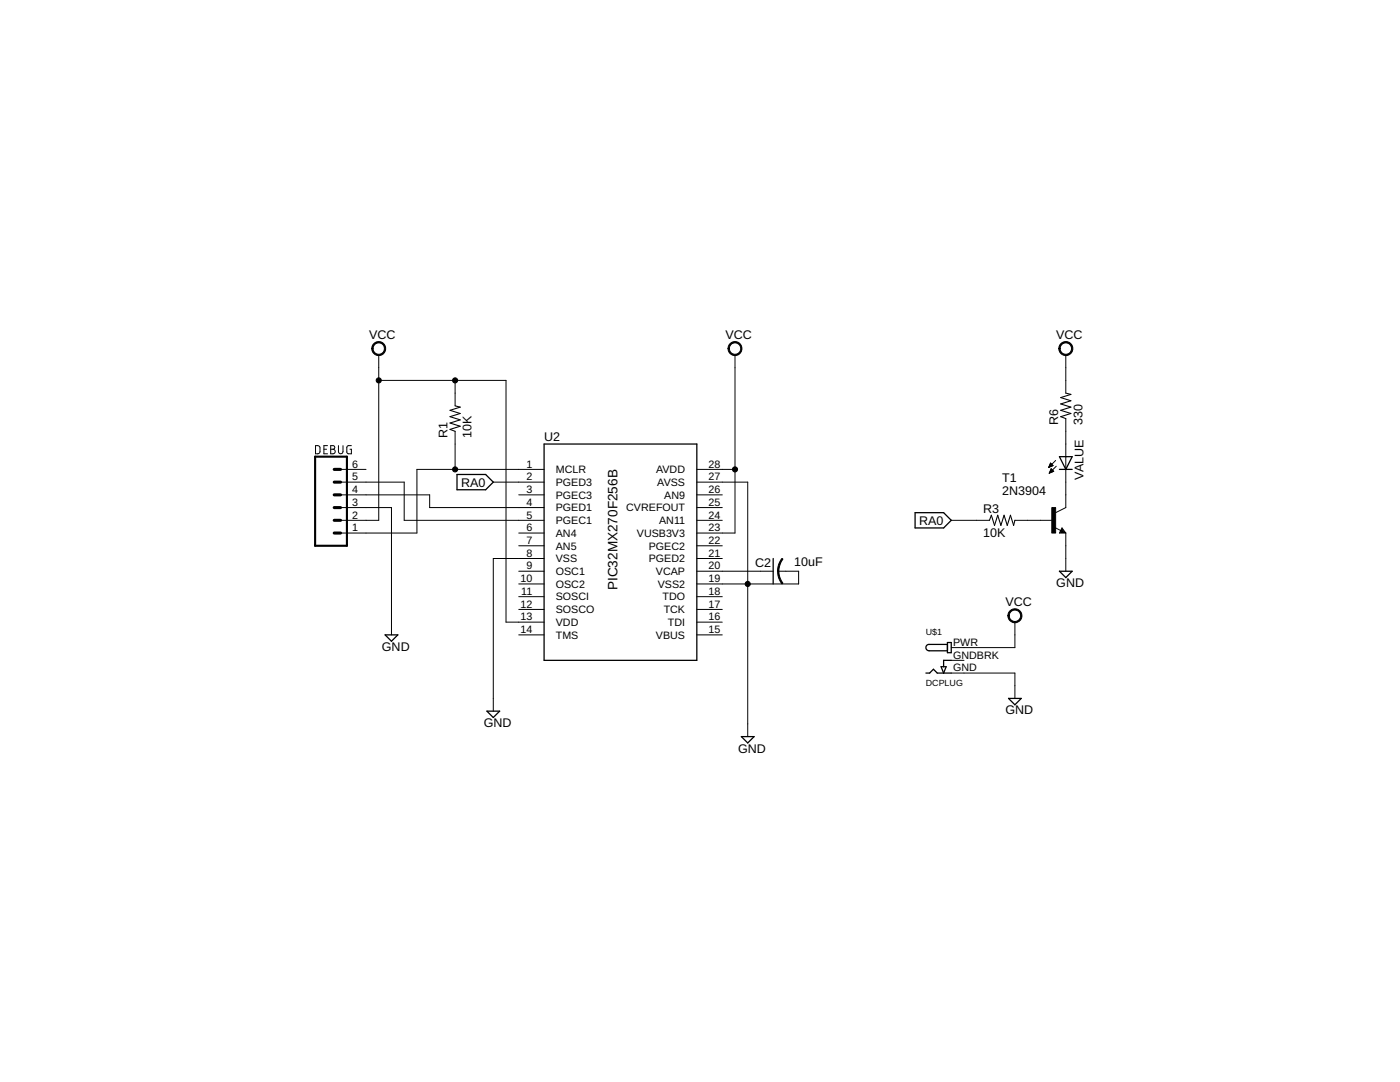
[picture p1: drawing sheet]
<svg xmlns="http://www.w3.org/2000/svg" width="279mm" height="216mm" viewBox="0 0 279 216" stroke-linecap="round" stroke-linejoin="round" font-family="sans-serif">
<g fill="none" stroke="#000" stroke-width=".2">
<path d="M75.6 70.8v33h-7.6M75.6 75.9h25.4v48.2h7.6M90.8 75.9v5.1M146.7 70.8v35.6h-7.6M212.7 70.8v7.6M63 88.9l.6 .1 .2 .2v1.1l-.2 .2-.6 .1zM64.6 89.6h.6M65.4 88.9h-.8v1.7h.8M66 88.9h.5a.36 .36 0 0 1 .3 .4 .36 .36 0 0 1-.3 .3 .46 .46 0 0 1 .4 .5 .46 .46 0 0 1-.4 .5h-.5zM66 89.6h.5M67.5 88.9v1.2a.46 .46 0 0 0 .5 .5 .46 .46 0 0 0 .5-.5v-1.2M68 96.2h12.7v7.6h27.9"/>
<path d="M68 98.7h17.7v2.6h22.9M68 93.7h5M70.1 88.9h-.7l-.2 .3v1l.2 .3 .7 .1v-1h-.3M90.8 86.1v7.6M98.4 96.2h10.2M103.5 98.7h5.1M108.6 93.7h-25.4v12.7h-15.2M139.1 98.7h5M139.1 96.2h10.1v50.8M139.1 93.7h7.6M209.3 93.2h.1M209.4 93.1h.3"/>
<path d="M209.4 94.4h.1M209.4 93h.6M209.5 92.9h.6M209.5 94.3h.2M209.5 92.7h.5M209.5 94.2h.5M209.6 92.6h.3M209.6 94.1h.7M209.6 92.5h.2M209.6 93.9h.6M209.7 92.4l.5 .5-.9 .4zM209.7 93.8h.4"/>
<path d="M209.7 93.7h.3M209.8 93.6h.1M209.8 93.5l.5 .5-.9 .4zM210.7 91.9l-1.4 1.4M210.8 93l-1.4 1.4M212.7 83.5v17.8l-2 1M68 101.3h10.1v25.4M103.5 106.4h5.1M103.5 114h5.1M103.5 108.9h5.1M103.5 116.5h5.1M103.5 119.1h5.1"/>
<path d="M108.6 111.4h-10.2v30.5M139.1 103.8h5M139.1 101.3h5M139.1 114h15.2M139.1 108.9h5M139.1 111.4h5M139.1 119.1h5M155.3 114h4.1v2.5h-20.3M189.8 103.8h7.7M202.5 103.8h7.7M210.5 105.2l1.2 .7M211.9 105.3l.8 1.1h-1.3z"/>
<path d="M212.7 106.4v7.6M103.5 121.6h5.1M103.5 126.7h5.1M139.1 121.6h5M139.1 124.1h5M139.1 126.7h5M189.8 134.3h12.7v5.1M189.8 131.8h2.6M202.5 124.1v5.1h-12.7"/>
</g>
<g fill="none" stroke="#000" stroke-width=".25">
<path d="M91.2 94.7h5.7l1.5 1.5-1.5 1.5h-5.7zM108.6 88.6h30.5v43.2h-30.5zM211.4 91.1h2.6l-1.3 2.6zM211.4 93.7h2.6M154.3 111.4v5.1M182.6 102.3h5.7l1.5 1.5-1.5 1.5h-5.7zM211.4 114h2.6l-1.3 1.3zM211.9 105.9l.2 .2h-.4l.2-.5 .5 .6h-.7M76.9 126.7h2.5l-1.3 1.3zM184.8 134.3h.7l.8-.8 .7 .8h2.8M187.8 133h1l-.5 1.3zM189.1 128.6h-3.7a.63 .63 0 0 0-.6 .6 .63 .63 0 0 0 .6 .7h3.7"/>
<path d="M189.1 128.2h.7v2h-.7zM189.8 131.8h-1.5v1.2M201.3 139.4h2.5l-1.3 1.2zM97.2 141.9h2.5l-1.3 1.3zM148 147h2.5l-1.3 1.3z"/>
</g>
<path d="M62.9 91.1h6.3v17.8h-6.3z" fill="none" stroke="#000" stroke-width=".42"/>
<path d="M66.7 96.2h1.3M66.7 98.7h1.3M66.7 93.7h1.3M66.7 101.3h1.3M66.7 103.8h1.3M66.7 106.4h1.3" fill="none" stroke="#000" stroke-width=".61"/>
<g fill="#000" stroke="#000" stroke-width=".2">
<path d="M74.6 68.6a1.39 1.39 0 0 1 2.2 .2 1.39 1.39 0 0 1-.8 2.1 1.39 1.39 0 0 1-1.8-1.3h.2a1.14 1.14 0 0 1 1.6-1.1 1.14 1.14 0 0 1 .3 1.9 1.14 1.14 0 0 1-1.8-.6l-.1-.2h-.2z" fill-rule="evenodd"/>
<path d="M145.7 68.6a1.39 1.39 0 0 1 2.2 .2 1.39 1.39 0 0 1-.9 2.1 1.39 1.39 0 0 1-1.7-1.3h.2a1.15 1.15 0 0 1 1.6-1.1 1.15 1.15 0 0 1 .3 1.9 1.15 1.15 0 0 1-1.8-.6l-.1-.2h-.2z" fill-rule="evenodd"/>
<path d="M211.7 68.6a1.4 1.4 0 0 1 2.2 .2 1.4 1.4 0 0 1-.8 2.1 1.4 1.4 0 0 1-1.8-1.3h.3a1.15 1.15 0 0 1 1.6-1.1 1.15 1.15 0 0 1 .3 1.9 1.15 1.15 0 0 1-1.9-.6v-.2h-.3z" fill-rule="evenodd"/>
<path d="M155.2 114h.2l.2 1 .7 1.4-.2 .1-.7-1.2z" fill-rule="evenodd"/>
<path d="M156.1 111.4l.2 .2-.6 .9-.3 1.5h-.2v-.3a3.9 3.9 0 0 1 .9-2.3z" fill-rule="evenodd"/>
<path d="M201.5 121.9a1.4 1.4 0 0 1 2.2 .3 1.4 1.4 0 0 1-.8 2 1.4 1.4 0 0 1-1.8-1.3h.3a1.15 1.15 0 0 1 1.6-1.1 1.15 1.15 0 0 1 .3 1.9 1.15 1.15 0 0 1-1.9-.6v-.2h-.3z" fill-rule="evenodd"/>
<circle cx="75.6" cy="75.9" r=".51"/>
<circle cx="90.8" cy="75.9" r=".51"/>
<circle cx="90.8" cy="93.7" r=".51"/>
<circle cx="146.7" cy="93.7" r=".51"/>
<circle cx="149.2" cy="116.5" r=".51"/>
</g>
<path d="M212.7 78.4l1 .3-2 .6 2 .7-2 .6 2 .6-2 .7 2 .6-2 .6 1 .4M90.8 81l1 .2-2 .7 2 .6-2 .6 2 .7-2 .6 2 .6-2 .7 1 .4M197.5 103.8l.3-1 .7 2 .6-2 .6 2 .7-2 .6 2 .7-2 .6 2 .2-1" fill="none" stroke="#000" stroke-width=".21"/>
<path d="M209.9 101.3h.8v5.1h-.8z" fill="#000" stroke="#000" stroke-width=".2"/>
<text font-size="2.7" x="123.2" y="117.8" transform="rotate(-90 123.2 117.8)">PIC32MX270F256B</text>
<g font-size="2.5">
<text x="73.7" y="67.6">VCC</text>
<text x="144.8" y="67.6">VCC</text>
<text x="210.8" y="67.6">VCC</text>
<text x="89.3" y="87.3" transform="rotate(-90 89.3 87.3)">R1</text>
<text x="94.1" y="87.3" transform="rotate(-90 94.1 87.3)">10K</text>
<text x="108.6" y="88.1">U2</text>
<text x="211.2" y="84.8" transform="rotate(-90 211.2 84.8)">R6</text>
<text x="216" y="84.8" transform="rotate(-90 216 84.8)">330</text>
<text x="216.3" y="95.7" transform="rotate(-90 216.3 95.7)">VALUE</text>
<text x="92" y="97.1">RA0</text>
<text x="200" y="98.7">2N3904</text>
<text x="200" y="96.2">T1</text>
<text x="183.5" y="104.7">RA0</text>
<text x="196.2" y="107.1">10K</text>
<text x="196.2" y="102.3">R3</text>
<text x="150.7" y="113.2">C2</text>
<text x="158.5" y="113">10uF</text>
<text x="210.8" y="117.2">GND</text>
<text x="200.6" y="121">VCC</text>
<text x="76.2" y="129.8">GND</text>
<text x="200.6" y="142.5">GND</text>
<text x="96.5" y="145.1">GND</text>
<text x="147.3" y="150.2">GND</text>
</g>
<g font-size="2.1">
<text x="70.3" y="95.9">5</text>
<text x="70.3" y="93.3">6</text>
<text x="105.1" y="93.3">1</text>
<text x="105.1" y="95.9">2</text>
<text x="110.9" y="94.4">MCLR</text>
<text x="131" y="94.4">AVDD</text>
<text x="141.4" y="95.9">27</text>
<text x="141.4" y="93.3">28</text>
<text x="70.3" y="100.9">3</text>
<text x="70.3" y="98.4">4</text>
<text x="105.1" y="98.4">3</text>
<text x="105.1" y="100.9">4</text>
<text x="110.9" y="97">PGED3</text>
<text x="110.9" y="99.5">PGEC3</text>
<text x="131.2" y="97">AVSS</text>
<text x="132.6" y="99.5">AN9</text>
<text x="141.4" y="100.9">25</text>
<text x="141.4" y="98.4">26</text>
<text x="70.3" y="106">1</text>
<text x="70.3" y="103.5">2</text>
<text x="105.1" y="103.5">5</text>
<text x="105.1" y="106">6</text>
<text x="110.9" y="102">PGED1</text>
<text x="110.9" y="104.6">PGEC1</text>
<text x="110.9" y="107.1">AN4</text>
<text x="125" y="102.1">CVREFOUT</text>
<text x="127.1" y="107.1">VUSB3V3</text>
<text x="131.5" y="104.6">AN11</text>
<text x="141.4" y="106">23</text>
<text x="141.4" y="103.5">24</text>
<text x="105.1" y="108.5">7</text>
<text x="105.1" y="111.1">8</text>
<text x="105.1" y="113.6">9</text>
<text x="110.9" y="109.7">AN5</text>
<text x="110.9" y="112.2">VSS</text>
<text x="129.5" y="112.2">PGED2</text>
<text x="129.5" y="109.7">PGEC2</text>
<text x="141.4" y="113.6">20</text>
<text x="141.4" y="111.1">21</text>
<text x="141.4" y="108.5">22</text>
<text x="103.9" y="116.2">10</text>
<text x="104" y="118.7">11</text>
<text x="110.9" y="114.7">OSC1</text>
<text x="110.9" y="117.3">OSC2</text>
<text x="110.9" y="119.8">SOSCI</text>
<text x="130.9" y="114.7">VCAP</text>
<text x="131.3" y="117.3">VSS2</text>
<text x="132.2" y="119.8">TDO</text>
<text x="141.4" y="118.7">18</text>
<text x="141.4" y="116.2">19</text>
<text x="103.9" y="121.2">12</text>
<text x="103.9" y="123.8">13</text>
<text x="110.9" y="122.4">SOSCO</text>
<text x="110.9" y="124.9">VDD</text>
<text x="132.5" y="122.4">TCK</text>
<text x="133.3" y="124.9">TDI</text>
<text x="141.4" y="123.8">16</text>
<text x="141.4" y="121.2">17</text>
<text x="103.9" y="126.3">14</text>
<text x="110.9" y="127.4">TMS</text>
<text x="130.9" y="127.4">VBUS</text>
<text x="141.4" y="126.3">15</text>
<text x="190.2" y="128.9">PWR</text>
<text x="190.2" y="131.4">GNDBRK</text>
<text x="190.2" y="133.9">GND</text>
</g>
<g font-size="1.8">
<text x="184.8" y="126.7">U$1</text>
<text x="184.8" y="136.8">DCPLUG</text>
</g>
</svg>
